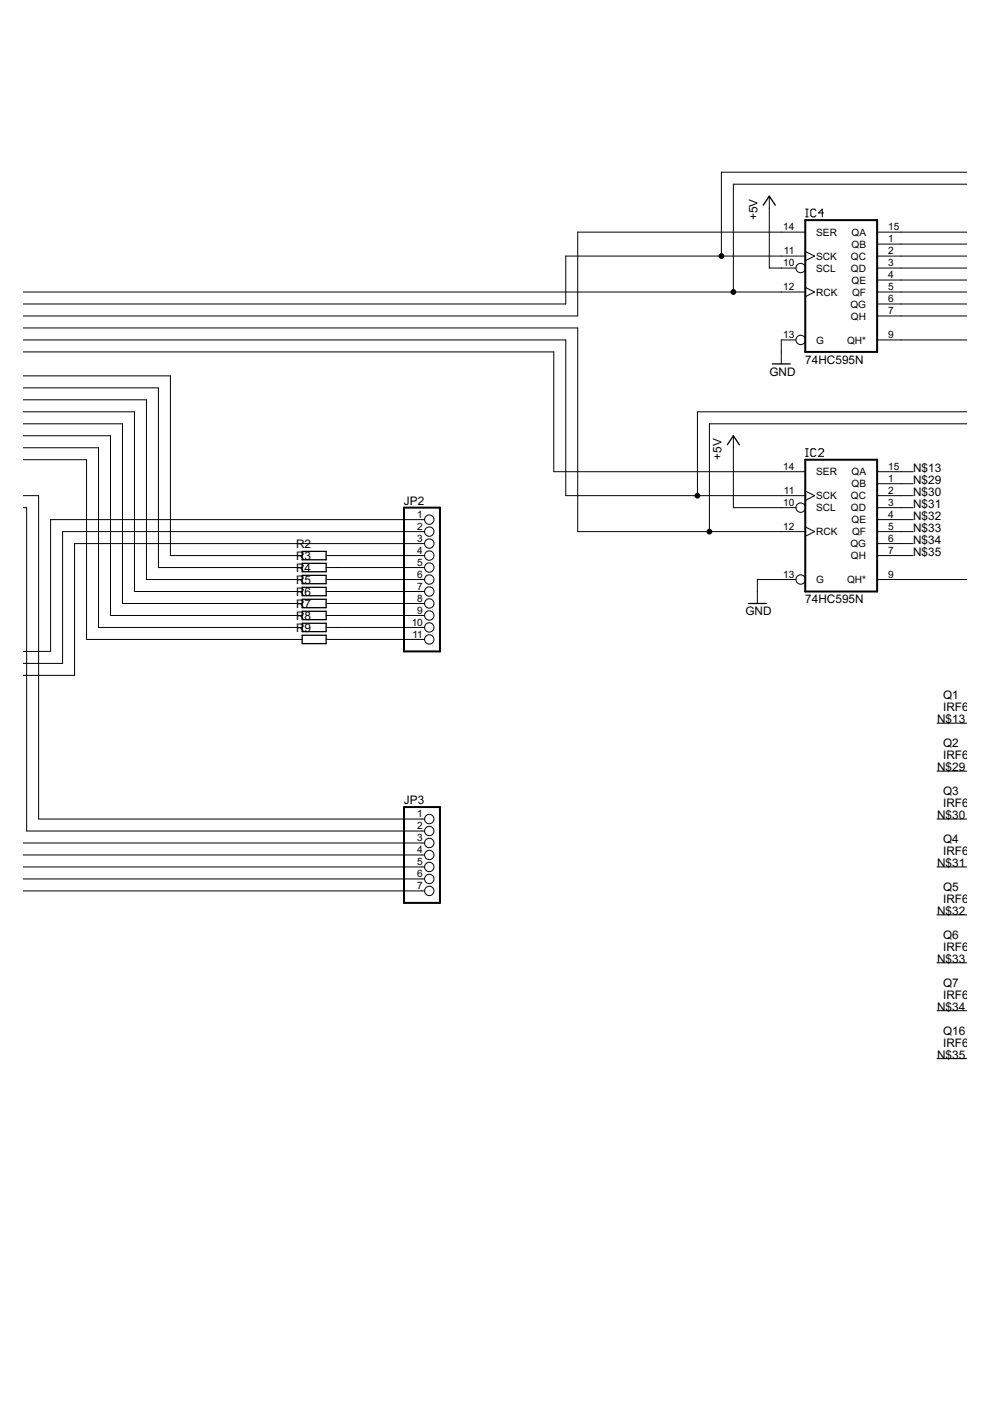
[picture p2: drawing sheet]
<svg xmlns="http://www.w3.org/2000/svg" width="210mm" height="297mm" viewBox="0 0 210 297" stroke-linecap="round" stroke-linejoin="round" font-family="sans-serif">
<g fill="#000" stroke="#000" stroke-width=".21">
<path d="M153 36.5v17.8zM155.5 39.1v22.8zM153 36.5h52zM155.5 39.1h49.5zM120 54.3v10.2zM122.5 49.2h43.2zM120 54.3h33zM163.1 41.6v2.5zM163.1 44.1v12.7zM163.1 56.8h2.6zM165.7 56.8h3.1zM165.7 54.3h5z"/>
<path d="M165.7 49.2h5zM153 54.3h12.7zM170.7 53.3l2 1zM170.8 46h.6zM170.8 44.3h.6zM171.1 44.3v1.7zM171.9 44.6v1.1zM171.9 45.7l.3 .3zM172.2 44.3l-.3 .3zM172.2 46h.5zM172.2 44.3h.5zM173 45.7l-.3 .3z"/>
<path d="M170.7 55.3l2-1zM172.7 44.3l.3 .3zM173.5 45.1h1.1zM174.3 44.3v1.7zM174.3 44.3l-.8 .8zM186 51.8h5.1zM186 54.3h5.1zM186 56.8h5.1zM186 59.4h5.1zM186 49.2h5.1zM191.1 49.2h13.9zM191.1 54.3h13.9z"/>
<path d="M191.1 59.4h13.9zM191.1 51.8h13.9zM191.1 56.8h13.9zM4.9 67h117.6zM4.9 79.7h31.2zM36.1 79.7v38.1zM4.9 74.6h112.5zM4.9 72.1h115.1zM4.9 64.5h115.1zM4.9 69.5h117.6zM122.5 49.2v17.8zM4.9 61.9h150.6z"/>
<path d="M165.7 61.9h5zM165.7 72.1h3.1zM165.7 74.6v2.6zM165.7 72.1v2.5zM155.5 61.9h10.2zM170.7 60.9l2 1zM170.7 62.9l2-1zM186 61.9h5.1zM186 64.5h5.1zM186 67h5.1zM186 72.1h5.1zM191.1 64.5h13.9z"/>
<path d="M191.1 72.1h13.9zM191.1 61.9h13.9zM191.1 67h13.9zM4.9 82.2h28.7zM4.9 84.8h26.2zM4.9 87.3h23.6zM4.9 89.9h21.1zM4.9 92.4h18.5zM4.9 94.9h16zM4.9 97.5h13.5zM18.4 97.5v38.1zM20.9 94.9v38.1z"/>
<path d="M23.4 92.4v38.1zM26 89.9v38.1zM28.5 87.3v38.1zM31.1 84.8v38.1zM33.6 82.2v38.1zM147.9 87.3v17.8zM150.4 89.9v22.8zM155.5 92.4v2.5zM155.5 94.9v12.7zM170.8 96.8h.6zM170.8 95.1h.6zM171.1 95.1v1.7z"/>
<path d="M171.9 95.4v1.1zM171.9 96.5l.3 .3zM172.2 95.1l-.3 .3zM172.2 96.8h.5zM172.2 95.1h.5zM172.7 96.8l.3-.3zM172.7 95.1l.3 .3zM173.5 96.8l1.1-1.1zM173.5 95.4l.3-.3zM173.8 95.1h.5zM173.5 96.8h1.1zM174.6 95.4v.3z"/>
<path d="M174.3 95.1l.3 .3zM147.9 87.3h57.1zM150.4 89.9h54.6zM4.9 107.6h.8zM4.9 105.1h3.3zM5.7 107.6v68.6zM8.2 105.1v68.6zM10.7 110.2h78.8zM13.3 112.7h76.2zM15.8 115.3h73.7zM36.1 117.8h25.4zM61.5 117.8h2.6z"/>
<path d="M69.2 117.8h2.5zM71.7 117.8h17.8zM89.5 110.2h.5zM89.5 112.7h.5zM89.5 115.3h.5zM89.5 117.8h.5zM117.4 74.6v25.4zM120 72.1v33zM122.5 69.5v43.2zM120 105.1h27.9zM122.5 112.7h27.9zM155.5 107.6h10.2z"/>
<path d="M165.7 107.6h3.1zM165.7 105.1h5zM165.7 112.7h5zM165.7 100h5zM117.4 100h48.3zM147.9 105.1h17.8zM150.4 112.7h15.3zM170.7 104.1l2 1zM170.7 111.7l2 1zM170.7 106.1l2-1zM170.7 113.7l2-1zM186 102.6h5.1z"/>
<path d="M186 105.1h5.1zM186 107.6h5.1zM186 110.2h5.1zM186 112.7h5.1zM186 115.3h5.1zM186 117.8h5.1zM186 100h5.1zM191.1 100h2.5zM191.1 102.6h2.5zM191.1 105.1h2.5zM191.1 107.6h2.5zM191.1 110.2h2.5z"/>
<path d="M191.1 112.7h2.5zM191.1 115.3h2.5zM191.1 117.8h2.5zM4.9 138.1h5.8zM10.7 110.2v27.9zM18.4 135.6h43.1zM20.9 133h40.6zM23.4 130.5h38.1zM26 128h35.5zM28.5 125.4h33zM31.1 122.9h30.4zM33.6 120.3h27.9z"/>
<path d="M61.5 120.3h2.6zM61.5 122.9h2.6zM61.5 125.4h2.6zM61.5 128h2.6zM61.5 130.5h2.6zM61.5 133h2.6zM61.5 135.6h2.6zM69.2 120.3h2.5zM69.2 122.9h2.5zM69.2 125.4h2.5zM69.2 128h2.5zM69.2 130.5h2.5z"/>
<path d="M69.2 133h2.5zM69.2 135.6h2.5zM71.7 120.3h17.8zM71.7 122.9h17.8zM71.7 125.4h17.8zM71.7 128h17.8zM71.7 130.5h17.8zM71.7 133h17.8zM71.7 135.6h17.8zM89.5 120.3h.5zM89.5 122.9h.5zM89.5 125.4h.5z"/>
<path d="M89.5 128h.5zM89.5 130.5h.5zM89.5 133h.5zM89.5 135.6h.5zM160.6 125.4v2.6zM160.6 122.9v2.5zM165.7 122.9h3.1zM160.6 122.9h5.1zM186 122.9h5.1zM191.1 122.9h13.9zM4.9 143.2h10.9zM4.9 140.7h8.4z"/>
<path d="M13.3 112.7v28zM15.8 115.3v27.9zM198.7 153.3h6.3zM4.9 178.7h84.6zM5.7 176.2h83.8zM8.2 173.7h81.3zM89.5 173.7h.5zM89.5 176.2h.5zM89.5 178.7h.5zM198.7 163.5h6.3zM198.7 173.7h6.3zM4.9 188.9h84.6z"/>
<path d="M4.9 186.4h84.6zM4.9 183.8h84.6zM4.9 181.3h84.6zM89.5 181.3h.5zM89.5 183.8h.5zM89.5 186.4h.5zM89.5 188.9h.5zM198.7 183.8h6.3zM198.7 194h6.3zM198.7 204.1h6.3zM198.7 214.3h6.3zM198.7 224.5h6.3z"/>
<circle cx="153" cy="54.3" r=".51"/>
<circle cx="155.5" cy="61.9" r=".51"/>
<circle cx="147.9" cy="105.1" r=".51"/>
<circle cx="150.4" cy="112.7" r=".51"/>
</g>
<g fill="none" stroke="#000" stroke-width=".21">
<circle cx="169.8" cy="56.8" r=".99"/>
<circle cx="169.8" cy="72.1" r=".99"/>
<circle cx="91" cy="110.2" r=".99"/>
<circle cx="91" cy="115.3" r=".99"/>
<circle cx="91" cy="117.8" r=".99"/>
<circle cx="91" cy="112.7" r=".99"/>
<circle cx="169.8" cy="107.6" r=".99"/>
<circle cx="91" cy="125.4" r=".99"/>
<circle cx="91" cy="135.6" r=".99"/>
<circle cx="91" cy="120.3" r=".99"/>
<circle cx="91" cy="122.9" r=".99"/>
<circle cx="91" cy="130.5" r=".99"/>
<circle cx="91" cy="133" r=".99"/>
<circle cx="91" cy="128" r=".99"/>
<circle cx="169.8" cy="122.9" r=".99"/>
<circle cx="91" cy="176.2" r=".99"/>
<circle cx="91" cy="178.7" r=".99"/>
<circle cx="91" cy="173.7" r=".99"/>
<circle cx="91" cy="183.8" r=".99"/>
<circle cx="91" cy="186.4" r=".99"/>
<circle cx="91" cy="188.9" r=".99"/>
<circle cx="91" cy="181.3" r=".99"/>
</g>
<g fill="#000" stroke="#000" stroke-width=".42">
<path d="M170.7 46.7v27.9zM170.7 46.7h15.3zM170.7 74.6h15.3zM186 46.7v27.9zM170.7 97.5v27.9zM170.7 97.5h15.3zM85.7 107.6v30.5zM85.7 107.6h7.6zM85.7 138.1h7.6zM93.3 107.6v30.5zM170.7 125.4h15.3zM186 97.5v27.9z"/>
<path d="M85.7 171.1v20.3zM85.7 171.1h7.6zM85.7 191.4h7.6zM93.3 171.1v20.3z"/>
</g>
<g fill="#000" stroke="#000" stroke-width=".28">
<path d="M163.1 41.6l-1.3 1.9zM163.1 41.6l1.3 1.9zM163.7 77.2h3.9zM155.5 92.4l-1.3 1.9zM155.5 92.4l1.3 1.9zM64.1 118.7h5.1zM64.1 116.9v1.8zM64.1 116.9h5.1zM69.2 116.9v1.8zM64.1 119.4h5.1zM64.1 121.2h5.1zM64.1 119.4v1.8z"/>
<path d="M64.1 123.8h5.1zM64.1 122v1.8zM64.1 126.3h5.1zM64.1 124.5v1.8zM64.1 128.8h5.1zM64.1 127.1v1.7zM64.1 131.4h5.1zM64.1 129.6v1.8zM64.1 133.9h5.1zM64.1 132.1v1.8zM64.1 136.5h5.1zM64.1 134.7v1.8z"/>
<path d="M69.2 119.4v1.8zM64.1 122h5.1zM69.2 122v1.8zM64.1 124.5h5.1zM69.2 124.5v1.8zM64.1 127.1h5.1zM69.2 127.1v1.7zM64.1 129.6h5.1zM69.2 129.6v1.8zM64.1 132.1h5.1zM69.2 132.1v1.8zM64.1 134.7h5.1z"/>
<path d="M69.2 134.7v1.8zM158.7 128h3.8z"/>
</g>
<g font-size="2.8">
<text x="160.6" y="46.7" transform="rotate(-90 160.6 46.7)">+5V</text>
<text x="170.7" y="77.2">74HC595N</text>
<text x="163.1" y="79.7">GND</text>
<text x="153" y="97.5" transform="rotate(-90 153 97.5)">+5V</text>
<text x="193.6" y="100">N$13</text>
<text x="85.7" y="107">JP2</text>
<text x="193.6" y="102.6">N$29</text>
<text x="193.6" y="105.1">N$30</text>
<text x="193.6" y="107.6">N$31</text>
<text x="193.6" y="110.2">N$32</text>
<text x="193.6" y="112.7">N$33</text>
<text x="62.8" y="116.3">R2</text>
<text x="62.8" y="118.8">R3</text>
<text x="193.6" y="115.2">N$34</text>
<text x="193.6" y="117.8">N$35</text>
<text x="62.8" y="121.4">R4</text>
<text x="62.8" y="123.9">R5</text>
<text x="62.8" y="126.4">R6</text>
<text x="62.8" y="129">R7</text>
<text x="62.8" y="131.5">R8</text>
<text x="158" y="130.5">GND</text>
<text x="170.7" y="127.9">74HC595N</text>
<text x="62.8" y="134.1">R9</text>
<text x="199.9" y="148.3">Q1</text>
<text x="198.7" y="153.3">N$13</text>
<text x="199.9" y="150.8">IRF620</text>
<text x="199.9" y="161">IRF620</text>
<text x="199.9" y="158.4">Q2</text>
<text x="198.7" y="163.5">N$29</text>
<text x="85.7" y="170.5">JP3</text>
<text x="198.7" y="173.7">N$30</text>
<text x="199.9" y="171.1">IRF620</text>
<text x="199.9" y="168.6">Q3</text>
<text x="199.9" y="178.7">Q4</text>
<text x="198.7" y="183.8">N$31</text>
<text x="199.9" y="181.3">IRF620</text>
<text x="199.9" y="191.4">IRF620</text>
<text x="199.9" y="188.9">Q5</text>
<text x="198.7" y="194">N$32</text>
<text x="199.9" y="201.6">IRF620</text>
<text x="199.9" y="199.1">Q6</text>
<text x="198.7" y="204.1">N$33</text>
<text x="199.9" y="209.2">Q7</text>
<text x="198.7" y="214.3">N$34</text>
<text x="199.9" y="211.8">IRF620</text>
<text x="199.9" y="221.9">IRF620</text>
<text x="199.9" y="219.4">Q16</text>
<text x="198.7" y="224.4">N$35</text>
</g>
<g font-size="2.4">
<text x="166" y="48.9">14</text>
<text x="166.2" y="53.9">11</text>
<text x="173.1" y="50">SER</text>
<text x="180.6" y="52.5">QB</text>
<text x="180.6" y="50">QA</text>
<text x="188.3" y="51.4">1</text>
<text x="188.3" y="53.9">2</text>
<text x="188.3" y="48.9">15</text>
<text x="166" y="56.5">10</text>
<text x="173.1" y="57.6">SCL</text>
<text x="173.1" y="55.1">SCK</text>
<text x="180.4" y="55.1">QC</text>
<text x="180.4" y="57.6">QD</text>
<text x="188.3" y="56.5">3</text>
<text x="188.3" y="59">4</text>
<text x="166" y="61.6">12</text>
<text x="173.1" y="62.7">RCK</text>
<text x="180.3" y="65.2">QG</text>
<text x="180.6" y="60.1">QE</text>
<text x="180.7" y="62.7">QF</text>
<text x="188.3" y="61.6">5</text>
<text x="188.3" y="64.1">6</text>
<text x="166" y="71.7">13</text>
<text x="180.4" y="67.8">QH</text>
<text x="188.3" y="66.6">7</text>
<text x="188.3" y="71.7">9</text>
<text x="173.1" y="72.8">G</text>
<text x="179.6" y="72.8">QH*</text>
<text x="166" y="99.7">14</text>
<text x="173.1" y="100.8">SER</text>
<text x="180.6" y="100.8">QA</text>
<text x="188.3" y="99.7">15</text>
<text x="166" y="107.3">10</text>
<text x="166.2" y="104.7">11</text>
<text x="173.1" y="105.9">SCK</text>
<text x="180.4" y="105.9">QC</text>
<text x="180.6" y="103.3">QB</text>
<text x="188.3" y="102.2">1</text>
<text x="188.3" y="104.7">2</text>
<text x="188.3" y="107.3">3</text>
<text x="88.5" y="109.8">1</text>
<text x="88.5" y="112.4">2</text>
<text x="166" y="112.4">12</text>
<text x="173.1" y="108.4">SCL</text>
<text x="173.1" y="113.5">RCK</text>
<text x="180.4" y="108.4">QD</text>
<text x="180.6" y="110.9">QE</text>
<text x="180.7" y="113.5">QF</text>
<text x="188.3" y="109.8">4</text>
<text x="188.3" y="112.4">5</text>
<text x="88.5" y="114.9">3</text>
<text x="88.5" y="117.4">4</text>
<text x="88.5" y="120">5</text>
<text x="180.3" y="116">QG</text>
<text x="180.4" y="118.5">QH</text>
<text x="188.3" y="114.9">6</text>
<text x="188.3" y="117.4">7</text>
<text x="88.5" y="122.5">6</text>
<text x="88.5" y="125.1">7</text>
<text x="166" y="122.5">13</text>
<text x="173.1" y="123.6">G</text>
<text x="179.6" y="123.6">QH*</text>
<text x="188.3" y="122.5">9</text>
<text x="88.5" y="127.6">8</text>
<text x="88.5" y="130.1">9</text>
<text x="87.3" y="132.7">10</text>
<text x="87.4" y="135.2">11</text>
<text x="88.5" y="173.3">1</text>
<text x="88.5" y="175.8">2</text>
<text x="88.5" y="178.4">3</text>
<text x="88.5" y="180.9">4</text>
<text x="88.5" y="183.5">5</text>
<text x="88.5" y="186">6</text>
<text x="88.5" y="188.5">7</text>
</g>
</svg>
